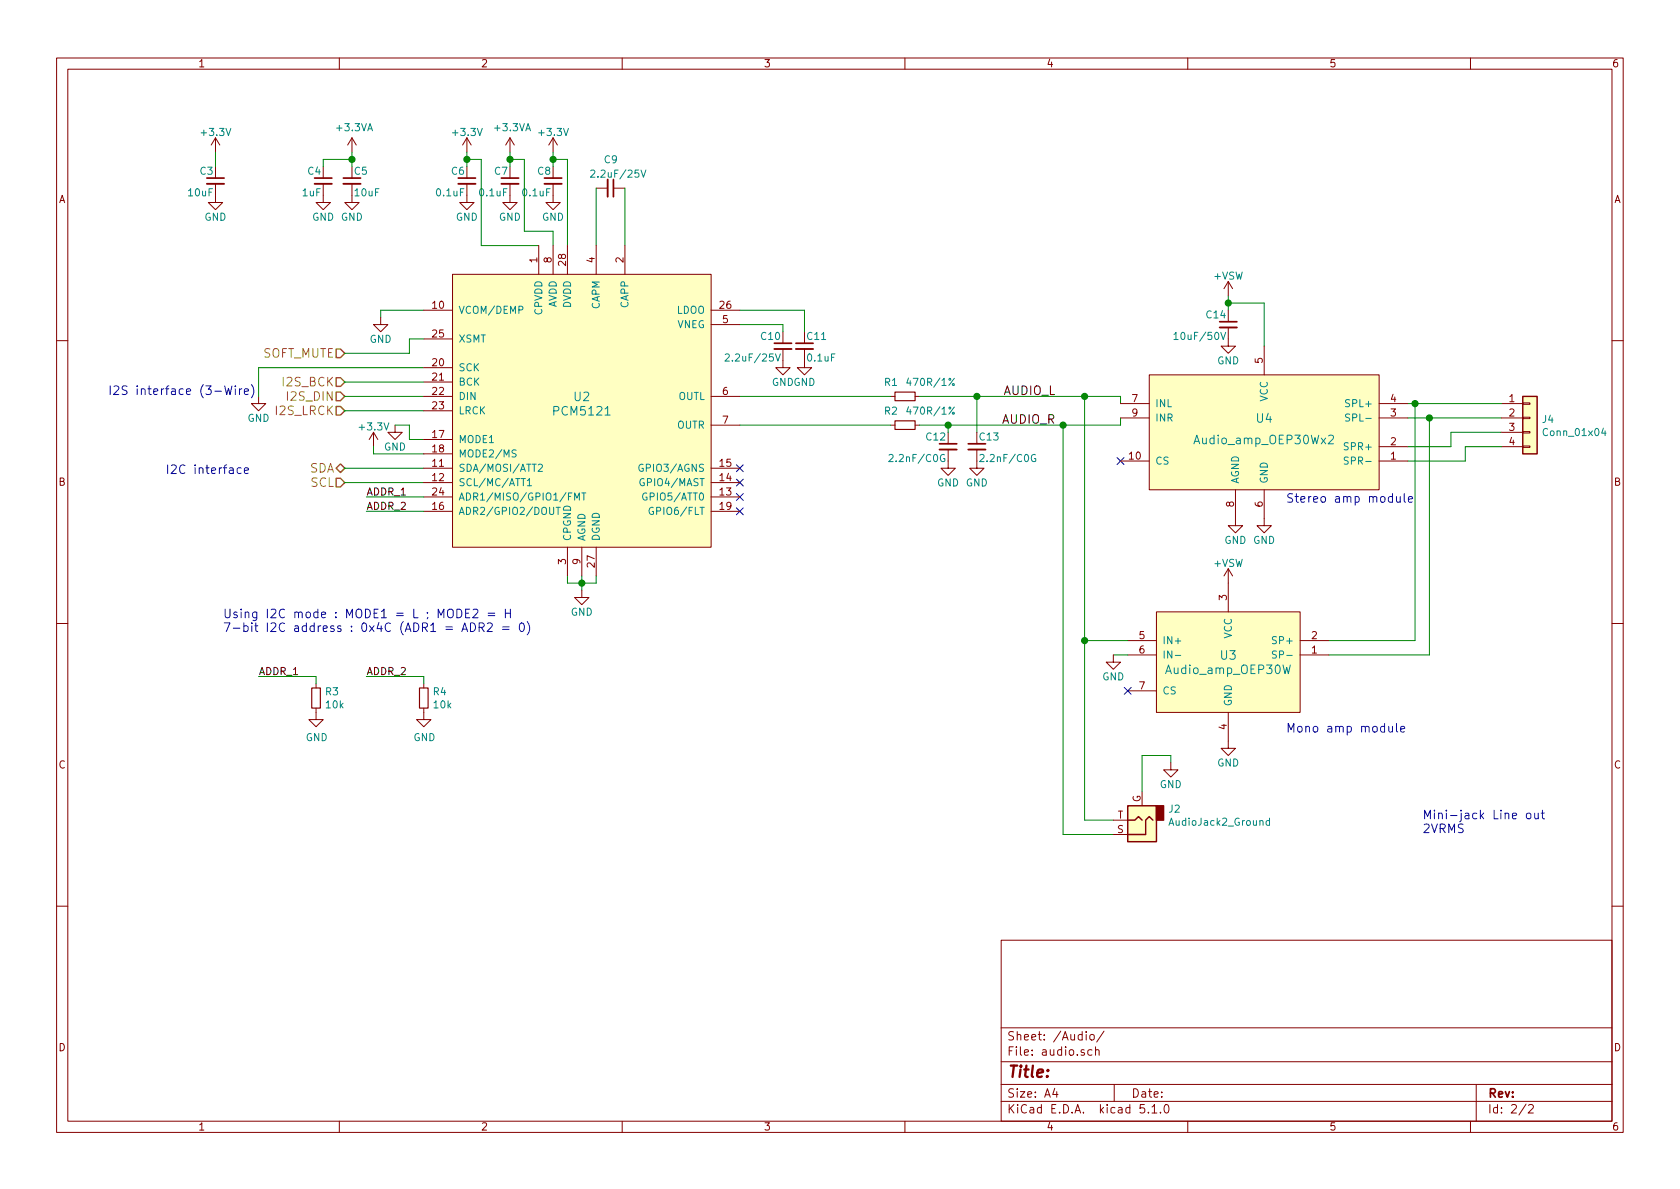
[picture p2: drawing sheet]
EESchema Schematic File Version 4
LIBS:KXKM_audio_board_for_ESP32-cache
EELAYER 29 0
EELAYER END
$Descr A4 11693 8268
encoding utf-8
Sheet 2 2
Title ""
Date ""
Rev ""
Comp ""
Comment1 ""
Comment2 ""
Comment3 ""
Comment4 ""
$EndDescr
$Comp
L Device:C_Small C8
U 1 1
P 3850 1250
F 0 "C8" H 3860 1320 50  0000 L CNN
F 1 "0.1uF" H 3860 1170 50  0000 L CNN
F 2 "Capacitor_SMD:C_0603_1608Metric" H 3850 1250 50  0001 C CNN
F 3 "" H 3850 1250 50  0001 C CNN
	1    3850 1250
	-1   0    0    -1  
$EndComp
$Comp
L Device:C_Small C7
U 1 1
P 3550 1250
F 0 "C7" H 3560 1320 50  0000 L CNN
F 1 "0.1uF" H 3560 1170 50  0000 L CNN
F 2 "Capacitor_SMD:C_0603_1608Metric" H 3550 1250 50  0001 C CNN
F 3 "" H 3550 1250 50  0001 C CNN
	1    3550 1250
	-1   0    0    -1  
$EndComp
$Comp
L Device:C_Small C6
U 1 1
P 3250 1250
F 0 "C6" H 3260 1320 50  0000 L CNN
F 1 "0.1uF" H 3260 1170 50  0000 L CNN
F 2 "Capacitor_SMD:C_0603_1608Metric" H 3250 1250 50  0001 C CNN
F 3 "" H 3250 1250 50  0001 C CNN
	1    3250 1250
	-1   0    0    -1  
$EndComp
$Comp
L power:+3.3V #PWR0115
U 1 1
P 1500 1050
F 0 "#PWR0115" H 1500 900 50  0001 C CNN
F 1 "+3.3V" H 1500 1190 50  0000 C CNN
F 2 "" H 1500 1050 50  0001 C CNN
F 3 "" H 1500 1050 50  0001 C CNN
	1    1500 1050
	1    0    0    -1  
$EndComp
$Comp
L Device:C_Small C3
U 1 1
P 1500 1250
F 0 "C3" H 1510 1320 50  0000 L CNN
F 1 "10uF" H 1510 1170 50  0000 L CNN
F 2 "Capacitor_SMD:C_0805_2012Metric" H 1500 1250 50  0001 C CNN
F 3 "" H 1500 1250 50  0001 C CNN
	1    1500 1250
	-1   0    0    -1  
$EndComp
$Comp
L Device:C_Small C4
U 1 1
P 2250 1250
F 0 "C4" H 2260 1320 50  0000 L CNN
F 1 "1uF" H 2260 1170 50  0000 L CNN
F 2 "Capacitor_SMD:C_0603_1608Metric" H 2250 1250 50  0001 C CNN
F 3 "" H 2250 1250 50  0001 C CNN
	1    2250 1250
	-1   0    0    -1  
$EndComp
$Comp
L power:GND #PWR0116
U 1 1
P 1500 1350
F 0 "#PWR0116" H 1500 1100 50  0001 C CNN
F 1 "GND" H 1500 1200 50  0000 C CNN
F 2 "" H 1500 1350 50  0001 C CNN
F 3 "" H 1500 1350 50  0001 C CNN
	1    1500 1350
	1    0    0    -1  
$EndComp
$Comp
L power:GND #PWR0117
U 1 1
P 3250 1350
F 0 "#PWR0117" H 3250 1100 50  0001 C CNN
F 1 "GND" H 3250 1200 50  0000 C CNN
F 2 "" H 3250 1350 50  0001 C CNN
F 3 "" H 3250 1350 50  0001 C CNN
	1    3250 1350
	1    0    0    -1  
$EndComp
$Comp
L power:GND #PWR0118
U 1 1
P 3850 1350
F 0 "#PWR0118" H 3850 1100 50  0001 C CNN
F 1 "GND" H 3850 1200 50  0000 C CNN
F 2 "" H 3850 1350 50  0001 C CNN
F 3 "" H 3850 1350 50  0001 C CNN
	1    3850 1350
	1    0    0    -1  
$EndComp
$Comp
L Device:C_Small C9
U 1 1
P 4250 1300
F 0 "C9" V 4050 1250 50  0000 L CNN
F 1 "2.2uF/25V" V 4150 1150 50  0000 L CNN
F 2 "Capacitor_SMD:C_0603_1608Metric" H 4250 1300 50  0001 C CNN
F 3 "" H 4250 1300 50  0001 C CNN
	1    4250 1300
	0    1    1    0   
$EndComp
$Comp
L Device:C_Small C11
U 1 1
P 5600 2400
F 0 "C11" H 5610 2470 50  0000 L CNN
F 1 "0.1uF" H 5610 2320 50  0000 L CNN
F 2 "Capacitor_SMD:C_0603_1608Metric" H 5600 2400 50  0001 C CNN
F 3 "" H 5600 2400 50  0001 C CNN
	1    5600 2400
	1    0    0    -1  
$EndComp
$Comp
L Device:C_Small C10
U 1 1
P 5450 2400
F 0 "C10" H 5460 2470 50  0000 L CNN
F 1 "2.2uF/25V" H 5460 2320 50  0000 L CNN
F 2 "Capacitor_SMD:C_0603_1608Metric" H 5450 2400 50  0001 C CNN
F 3 "" H 5450 2400 50  0001 C CNN
	1    5450 2400
	-1   0    0    -1  
$EndComp
$Comp
L power:GND #PWR0119
U 1 1
P 5450 2500
F 0 "#PWR0119" H 5450 2250 50  0001 C CNN
F 1 "GND" H 5450 2350 50  0000 C CNN
F 2 "" H 5450 2500 50  0001 C CNN
F 3 "" H 5450 2500 50  0001 C CNN
	1    5450 2500
	1    0    0    -1  
$EndComp
$Comp
L power:GND #PWR0120
U 1 1
P 5600 2500
F 0 "#PWR0120" H 5600 2250 50  0001 C CNN
F 1 "GND" H 5600 2350 50  0000 C CNN
F 2 "" H 5600 2500 50  0001 C CNN
F 3 "" H 5600 2500 50  0001 C CNN
	1    5600 2500
	1    0    0    -1  
$EndComp
$Comp
L Device:R_Small R1
U 1 1
P 6300 2750
F 0 "R1" V 6200 2600 50  0000 L CNN
F 1 "470R/1%" V 6200 2750 50  0000 L CNN
F 2 "Resistor_SMD:R_0603_1608Metric" H 6300 2750 50  0001 C CNN
F 3 "" H 6300 2750 50  0001 C CNN
	1    6300 2750
	0    1    1    0   
$EndComp
$Comp
L Device:C_Small C13
U 1 1
P 6800 3100
F 0 "C13" H 6810 3170 50  0000 L CNN
F 1 "2.2nF/C0G" H 6810 3020 50  0000 L CNN
F 2 "Capacitor_SMD:C_0603_1608Metric" H 6800 3100 50  0001 C CNN
F 3 "" H 6800 3100 50  0001 C CNN
	1    6800 3100
	1    0    0    -1  
$EndComp
$Comp
L Device:R_Small R2
U 1 1
P 6300 2950
F 0 "R2" V 6200 2800 50  0000 L CNN
F 1 "470R/1%" V 6200 2950 50  0000 L CNN
F 2 "Resistor_SMD:R_0603_1608Metric" H 6300 2950 50  0001 C CNN
F 3 "" H 6300 2950 50  0001 C CNN
	1    6300 2950
	0    1    1    0   
$EndComp
$Comp
L Device:C_Small C12
U 1 1
P 6600 3100
F 0 "C12" H 6610 3170 50  0000 L CNN
F 1 "2.2nF/C0G" H 6610 3020 50  0000 L CNN
F 2 "Capacitor_SMD:C_0603_1608Metric" H 6600 3100 50  0001 C CNN
F 3 "" H 6600 3100 50  0001 C CNN
	1    6600 3100
	-1   0    0    -1  
$EndComp
Text Notes 1550 4400 0    60   ~ 0
Using I2C mode : MODE1 = L ; MODE2 = H\n7-bit I2C address : 0x4C (ADR1 = ADR2 = 0)
Text Notes 9900 5800 0    60   ~ 0
Mini-jack Line out\n2VRMS
Text HLabel 2400 3250 0    60   BiDi ~ 0
SDA
Text HLabel 2400 3350 0    60   Input ~ 0
SCL
NoConn ~ 5150 3450
NoConn ~ 5150 3350
NoConn ~ 5150 3250
NoConn ~ 5150 3550
$Comp
L power:GND #PWR0121
U 1 1
P 2750 2950
F 0 "#PWR0121" H 2750 2700 50  0001 C CNN
F 1 "GND" H 2750 2800 50  0000 C CNN
F 2 "" H 2750 2950 50  0001 C CNN
F 3 "" H 2750 2950 50  0001 C CNN
	1    2750 2950
	1    0    0    -1  
$EndComp
$Comp
L power:+3.3V #PWR0122
U 1 1
P 2600 3100
F 0 "#PWR0122" H 2600 2950 50  0001 C CNN
F 1 "+3.3V" H 2600 3240 50  0000 C CNN
F 2 "" H 2600 3100 50  0001 C CNN
F 3 "" H 2600 3100 50  0001 C CNN
	1    2600 3100
	1    0    0    -1  
$EndComp
Text Notes 750  2750 0    60   ~ 0
I2S interface (3-Wire)
Text Notes 1150 3300 0    60   ~ 0
I2C interface
Text HLabel 2400 2450 0    60   Input ~ 0
SOFT_MUTE
Text HLabel 2400 2650 0    60   Input ~ 0
I2S_BCK
Text HLabel 2400 2750 0    60   Input ~ 0
I2S_DIN
Text HLabel 2400 2850 0    60   Input ~ 0
I2S_LRCK
$Comp
L power:GND #PWR0124
U 1 1
P 1800 2750
F 0 "#PWR0124" H 1800 2500 50  0001 C CNN
F 1 "GND" H 1800 2600 50  0000 C CNN
F 2 "" H 1800 2750 50  0001 C CNN
F 3 "" H 1800 2750 50  0001 C CNN
	1    1800 2750
	1    0    0    -1  
$EndComp
Wire Wire Line
	3550 1100 3550 1150
Wire Wire Line
	3850 1100 3850 1150
Wire Wire Line
	4150 1700 4150 1300
Wire Wire Line
	4350 1300 4350 1700
Wire Wire Line
	5150 2250 5450 2250
Wire Wire Line
	5450 2250 5450 2300
Wire Wire Line
	5150 2150 5600 2150
Wire Wire Line
	5600 2150 5600 2300
Wire Wire Line
	5150 2750 6200 2750
Wire Wire Line
	5150 2950 6200 2950
Wire Wire Line
	6400 2950 6600 2950
Wire Wire Line
	6600 2950 6600 3000
Wire Wire Line
	6400 2750 6800 2750
Wire Wire Line
	6800 2750 6800 3000
Wire Wire Line
	7550 5700 7750 5700
Connection ~ 6800 2750
Wire Wire Line
	7400 5800 7750 5800
Connection ~ 6600 2950
Wire Wire Line
	8150 5250 8150 5300
Wire Wire Line
	2950 2150 2650 2150
Wire Wire Line
	2650 2150 2650 2200
Wire Wire Line
	2950 2350 2850 2350
Wire Wire Line
	2850 2350 2850 2450
Wire Wire Line
	2850 2450 2400 2450
Wire Wire Line
	2950 2650 2400 2650
Wire Wire Line
	2950 2750 2400 2750
Wire Wire Line
	2950 2850 2400 2850
Wire Wire Line
	2950 3250 2400 3250
Wire Wire Line
	2950 3350 2400 3350
Wire Wire Line
	2950 3050 2850 3050
Wire Wire Line
	2850 3050 2850 2950
Wire Wire Line
	2850 2950 2750 2950
Wire Wire Line
	2950 3150 2600 3150
Wire Wire Line
	2600 3150 2600 3100
Wire Wire Line
	2950 2550 1800 2550
Wire Wire Line
	1800 2550 1800 2750
Text Label 7350 2750 2    60   ~ 0
AUDIO_L
Text Label 7350 2950 2    60   ~ 0
AUDIO_R
Wire Wire Line
	7550 2750 7550 4450
Connection ~ 7550 2750
Connection ~ 7400 2950
$Comp
L power:GND #PWR0125
U 1 1
P 8800 3600
F 0 "#PWR0125" H 8800 3350 50  0001 C CNN
F 1 "GND" H 8800 3450 50  0000 C CNN
F 2 "" H 8800 3600 50  0001 C CNN
F 3 "" H 8800 3600 50  0001 C CNN
	1    8800 3600
	1    0    0    -1  
$EndComp
$Comp
L power:+VSW #PWR0126
U 1 1
P 8550 2050
F 0 "#PWR0126" H 8550 1900 50  0001 C CNN
F 1 "+VSW" H 8550 2190 50  0000 C CNN
F 2 "" H 8550 2050 50  0001 C CNN
F 3 "" H 8550 2050 50  0001 C CNN
	1    8550 2050
	1    0    0    -1  
$EndComp
$Comp
L Device:C_Small C14
U 1 1
P 8550 2250
F 0 "C14" H 8560 2320 50  0000 L CNN
F 1 "10uF/50V" H 8560 2170 50  0000 L CNN
F 2 "Capacitor_SMD:C_1206_3216Metric" H 8550 2250 50  0001 C CNN
F 3 "" H 8550 2250 50  0001 C CNN
	1    8550 2250
	-1   0    0    -1  
$EndComp
$Comp
L power:GND #PWR0127
U 1 1
P 8550 2350
F 0 "#PWR0127" H 8550 2100 50  0001 C CNN
F 1 "GND" H 8550 2200 50  0000 C CNN
F 2 "" H 8550 2350 50  0001 C CNN
F 3 "" H 8550 2350 50  0001 C CNN
	1    8550 2350
	1    0    0    -1  
$EndComp
Wire Wire Line
	8550 2050 8550 2100
Connection ~ 8550 2100
Wire Wire Line
	6800 2750 7550 2750
Wire Wire Line
	6600 2950 7400 2950
Wire Wire Line
	7550 2750 7800 2750
Wire Wire Line
	7400 2950 7800 2950
Wire Wire Line
	8550 2100 8550 2150
$Comp
L tom_kicad:Audio_amp_OEP30W U3
U 1 1
P 8550 4600
F 0 "U3" H 8550 4650 60  0000 C CNN
F 1 "Audio_amp_OEP30W" H 8550 4550 60  0000 C CNN
F 2 "tom_kicad_lib:Audio_amp_OEP30W" H 8450 4550 60  0001 C CNN
F 3 "" H 8550 4600 60  0001 C CNN
	1    8550 4600
	1    0    0    -1  
$EndComp
Wire Wire Line
	7400 2950 7400 5800
Wire Wire Line
	7800 2950 7800 2900
Wire Wire Line
	7800 2750 7800 2800
Wire Wire Line
	8800 2100 8800 2400
Wire Wire Line
	8550 2100 8800 2100
NoConn ~ 7800 3200
$Comp
L power:+VSW #PWR0128
U 1 1
P 8550 4050
F 0 "#PWR0128" H 8550 3900 50  0001 C CNN
F 1 "+VSW" H 8550 4190 50  0000 C CNN
F 2 "" H 8550 4050 50  0001 C CNN
F 3 "" H 8550 4050 50  0001 C CNN
	1    8550 4050
	1    0    0    -1  
$EndComp
$Comp
L power:GND #PWR0129
U 1 1
P 8550 5150
F 0 "#PWR0129" H 8550 4900 50  0001 C CNN
F 1 "GND" H 8550 5000 50  0000 C CNN
F 2 "" H 8550 5150 50  0001 C CNN
F 3 "" H 8550 5150 50  0001 C CNN
	1    8550 5150
	1    0    0    -1  
$EndComp
NoConn ~ 7850 4800
Wire Wire Line
	7850 4550 7750 4550
Wire Wire Line
	7850 4450 7550 4450
Connection ~ 7550 4450
Wire Wire Line
	7550 4450 7550 5700
Text Notes 8950 3500 0    60   ~ 0
Stereo amp module
Text Notes 8950 5100 0    60   ~ 0
Mono amp module
Wire Wire Line
	4150 4000 4150 4050
Wire Wire Line
	3950 4000 3950 4050
$Comp
L Device:C_Small C5
U 1 1
P 2450 1250
F 0 "C5" H 2460 1320 50  0000 L CNN
F 1 "10uF" H 2460 1170 50  0000 L CNN
F 2 "Capacitor_SMD:C_0805_2012Metric" H 2450 1250 50  0001 C CNN
F 3 "" H 2450 1250 50  0001 C CNN
	1    2450 1250
	1    0    0    -1  
$EndComp
$Comp
L power:+3.3VA #PWR0138
U 1 1
P 2450 1050
F 0 "#PWR0138" H 2450 900 50  0001 C CNN
F 1 "+3.3VA" H 2465 1223 50  0000 C CNN
F 2 "" H 2450 1050 50  0001 C CNN
F 3 "" H 2450 1050 50  0001 C CNN
	1    2450 1050
	1    0    0    -1  
$EndComp
Wire Wire Line
	2450 1100 2450 1050
Wire Wire Line
	2450 1100 2450 1150
Connection ~ 2450 1100
Wire Wire Line
	3950 1100 3850 1100
Wire Wire Line
	3950 1100 3950 1700
$Comp
L power:+3.3V #PWR0140
U 1 1
P 3850 1050
F 0 "#PWR0140" H 3850 900 50  0001 C CNN
F 1 "+3.3V" H 3850 1190 50  0000 C CNN
F 2 "" H 3850 1050 50  0001 C CNN
F 3 "" H 3850 1050 50  0001 C CNN
	1    3850 1050
	1    0    0    -1  
$EndComp
Wire Wire Line
	3850 1050 3850 1100
Connection ~ 3850 1100
Wire Wire Line
	3850 1700 3850 1600
Wire Wire Line
	3850 1600 3650 1600
Wire Wire Line
	3650 1600 3650 1100
Wire Wire Line
	3650 1100 3550 1100
$Comp
L power:+3.3VA #PWR0142
U 1 1
P 3550 1050
F 0 "#PWR0142" H 3550 900 50  0001 C CNN
F 1 "+3.3VA" H 3565 1223 50  0000 C CNN
F 2 "" H 3550 1050 50  0001 C CNN
F 3 "" H 3550 1050 50  0001 C CNN
	1    3550 1050
	1    0    0    -1  
$EndComp
Wire Wire Line
	3550 1050 3550 1100
Connection ~ 3550 1100
$Comp
L power:+3.3V #PWR0143
U 1 1
P 3250 1050
F 0 "#PWR0143" H 3250 900 50  0001 C CNN
F 1 "+3.3V" H 3250 1190 50  0000 C CNN
F 2 "" H 3250 1050 50  0001 C CNN
F 3 "" H 3250 1050 50  0001 C CNN
	1    3250 1050
	1    0    0    -1  
$EndComp
Wire Wire Line
	3250 1050 3250 1100
Wire Wire Line
	3250 1100 3350 1100
Wire Wire Line
	3350 1100 3350 1700
Wire Wire Line
	3350 1700 3750 1700
Connection ~ 3250 1100
Wire Wire Line
	3250 1100 3250 1150
$Comp
L power:GND #PWR0144
U 1 1
P 2250 1350
F 0 "#PWR0144" H 2250 1100 50  0001 C CNN
F 1 "GND" H 2250 1200 50  0000 C CNN
F 2 "" H 2250 1350 50  0001 C CNN
F 3 "" H 2250 1350 50  0001 C CNN
	1    2250 1350
	1    0    0    -1  
$EndComp
Wire Wire Line
	2250 1150 2250 1100
Wire Wire Line
	2250 1100 2450 1100
$Comp
L tom_kicad:PCM5121 U2
U 1 1
P 4050 2850
F 0 "U2" H 4050 2950 60  0000 C CNN
F 1 "PCM5121" H 4050 2850 60  0000 C CNN
F 2 "Package_SO:TSSOP-28_4.4x9.7mm_P0.65mm" H 3950 3050 60  0001 C CNN
F 3 "" H 4050 3150 60  0001 C CNN
	1    4050 2850
	1    0    0    -1  
$EndComp
$Comp
L Connector:AudioJack2_Ground J2
U 1 1
P 7950 5700
F 0 "J2" H 7770 5626 50  0000 R CNN
F 1 "AudioJack2_Ground" H 7770 5717 50  0000 R CNN
F 2 "tom_kicad_lib:Jack_3.5mm_stereo_PJ-313D" H 7950 5700 50  0001 C CNN
F 3 "~" H 7950 5700 50  0001 C CNN
	1    7950 5700
	-1   0    0    1   
$EndComp
Wire Wire Line
	7950 5250 7950 5500
Wire Wire Line
	7950 5250 8150 5250
Wire Wire Line
	1500 1050 1500 1150
Wire Wire Line
	2950 3450 2550 3450
Wire Wire Line
	2950 3550 2550 3550
Text Label 2550 3450 0    50   ~ 0
ADDR_1
Text Label 2550 3550 0    50   ~ 0
ADDR_2
Text Label 1800 4700 0    50   ~ 0
ADDR_1
$Comp
L Device:R_Small R3
U 1 1
P 2200 4850
F 0 "R3" H 2259 4896 50  0000 L CNN
F 1 "10k" H 2259 4805 50  0000 L CNN
F 2 "Resistor_SMD:R_0603_1608Metric" H 2200 4850 50  0001 C CNN
F 3 "~" H 2200 4850 50  0001 C CNN
	1    2200 4850
	1    0    0    -1  
$EndComp
$Comp
L power:GND #PWR0123
U 1 1
P 2200 4950
F 0 "#PWR0123" H 2200 4700 50  0001 C CNN
F 1 "GND" H 2205 4777 50  0000 C CNN
F 2 "" H 2200 4950 50  0001 C CNN
F 3 "" H 2200 4950 50  0001 C CNN
	1    2200 4950
	1    0    0    -1  
$EndComp
Wire Wire Line
	1800 4700 2200 4700
Wire Wire Line
	2200 4700 2200 4750
Text Label 2550 4700 0    50   ~ 0
ADDR_2
$Comp
L Device:R_Small R4
U 1 1
P 2950 4850
F 0 "R4" H 3009 4896 50  0000 L CNN
F 1 "10k" H 3009 4805 50  0000 L CNN
F 2 "Resistor_SMD:R_0603_1608Metric" H 2950 4850 50  0001 C CNN
F 3 "~" H 2950 4850 50  0001 C CNN
	1    2950 4850
	1    0    0    -1  
$EndComp
$Comp
L power:GND #PWR0155
U 1 1
P 2950 4950
F 0 "#PWR0155" H 2950 4700 50  0001 C CNN
F 1 "GND" H 2955 4777 50  0000 C CNN
F 2 "" H 2950 4950 50  0001 C CNN
F 3 "" H 2950 4950 50  0001 C CNN
	1    2950 4950
	1    0    0    -1  
$EndComp
Wire Wire Line
	2550 4700 2950 4700
Wire Wire Line
	2950 4700 2950 4750
$Comp
L power:GND #PWR0130
U 1 1
P 2450 1350
F 0 "#PWR0130" H 2450 1100 50  0001 C CNN
F 1 "GND" H 2450 1200 50  0000 C CNN
F 2 "" H 2450 1350 50  0001 C CNN
F 3 "" H 2450 1350 50  0001 C CNN
	1    2450 1350
	1    0    0    -1  
$EndComp
$Comp
L power:GND #PWR0131
U 1 1
P 3550 1350
F 0 "#PWR0131" H 3550 1100 50  0001 C CNN
F 1 "GND" H 3550 1200 50  0000 C CNN
F 2 "" H 3550 1350 50  0001 C CNN
F 3 "" H 3550 1350 50  0001 C CNN
	1    3550 1350
	1    0    0    -1  
$EndComp
$Comp
L power:GND #PWR0132
U 1 1
P 2650 2200
F 0 "#PWR0132" H 2650 1950 50  0001 C CNN
F 1 "GND" H 2650 2050 50  0000 C CNN
F 2 "" H 2650 2200 50  0001 C CNN
F 3 "" H 2650 2200 50  0001 C CNN
	1    2650 2200
	1    0    0    -1  
$EndComp
$Comp
L power:GND #PWR0133
U 1 1
P 4050 4100
F 0 "#PWR0133" H 4050 3850 50  0001 C CNN
F 1 "GND" H 4050 3950 50  0000 C CNN
F 2 "" H 4050 4100 50  0001 C CNN
F 3 "" H 4050 4100 50  0001 C CNN
	1    4050 4100
	1    0    0    -1  
$EndComp
Wire Wire Line
	4050 4000 4050 4050
Wire Wire Line
	3950 4050 4050 4050
Connection ~ 4050 4050
Wire Wire Line
	4050 4050 4050 4100
Wire Wire Line
	4050 4050 4150 4050
$Comp
L power:GND #PWR0134
U 1 1
P 6600 3200
F 0 "#PWR0134" H 6600 2950 50  0001 C CNN
F 1 "GND" H 6600 3050 50  0000 C CNN
F 2 "" H 6600 3200 50  0001 C CNN
F 3 "" H 6600 3200 50  0001 C CNN
	1    6600 3200
	1    0    0    -1  
$EndComp
$Comp
L power:GND #PWR0136
U 1 1
P 6800 3200
F 0 "#PWR0136" H 6800 2950 50  0001 C CNN
F 1 "GND" H 6800 3050 50  0000 C CNN
F 2 "" H 6800 3200 50  0001 C CNN
F 3 "" H 6800 3200 50  0001 C CNN
	1    6800 3200
	1    0    0    -1  
$EndComp
$Comp
L power:GND #PWR0139
U 1 1
P 7750 4550
F 0 "#PWR0139" H 7750 4300 50  0001 C CNN
F 1 "GND" H 7750 4400 50  0000 C CNN
F 2 "" H 7750 4550 50  0001 C CNN
F 3 "" H 7750 4550 50  0001 C CNN
	1    7750 4550
	1    0    0    -1  
$EndComp
$Comp
L power:GND #PWR0135
U 1 1
P 8600 3600
F 0 "#PWR0135" H 8600 3350 50  0001 C CNN
F 1 "GND" H 8600 3450 50  0000 C CNN
F 2 "" H 8600 3600 50  0001 C CNN
F 3 "" H 8600 3600 50  0001 C CNN
	1    8600 3600
	1    0    0    -1  
$EndComp
$Comp
L power:GND #PWR0137
U 1 1
P 8150 5300
F 0 "#PWR0137" H 8150 5050 50  0001 C CNN
F 1 "GND" H 8150 5150 50  0000 C CNN
F 2 "" H 8150 5300 50  0001 C CNN
F 3 "" H 8150 5300 50  0001 C CNN
	1    8150 5300
	1    0    0    -1  
$EndComp
$Comp
L Connector_Generic:Conn_01x04 J4
U 1 1
P 10650 2900
F 0 "J4" H 10730 2892 50  0000 L CNN
F 1 "Conn_01x04" H 10730 2801 50  0000 L CNN
F 2 "Connector_Wire:SolderWirePad_1x04_P3.81mm_Drill1.2mm" H 10650 2900 50  0001 C CNN
F 3 "~" H 10650 2900 50  0001 C CNN
	1    10650 2900
	1    0    0    -1  
$EndComp
$Comp
L tom_kicad:Audio_amp_OEP30Wx2 U4
U 1 1
P 8800 3000
F 0 "U4" H 8800 3100 60  0000 C CNN
F 1 "Audio_amp_OEP30Wx2" H 8800 2950 60  0000 C CNN
F 2 "tom_kicad_lib:Audio_amp_OEP30Wx2" H 8700 2950 60  0001 C CNN
F 3 "" H 8800 3000 60  0001 C CNN
	1    8800 3000
	1    0    0    -1  
$EndComp
Wire Wire Line
	9800 2800 9850 2800
Wire Wire Line
	9800 2900 9950 2900
Wire Wire Line
	9800 3100 10100 3100
Wire Wire Line
	10100 3100 10100 3000
Wire Wire Line
	10100 3000 10450 3000
Wire Wire Line
	9800 3200 10200 3200
Wire Wire Line
	10200 3200 10200 3100
Wire Wire Line
	10200 3100 10450 3100
Wire Wire Line
	9850 2800 9850 4450
Wire Wire Line
	9850 4450 9250 4450
Connection ~ 9850 2800
Wire Wire Line
	9850 2800 10450 2800
Wire Wire Line
	9250 4550 9950 4550
Wire Wire Line
	9950 4550 9950 2900
Connection ~ 9950 2900
Wire Wire Line
	9950 2900 10450 2900
$EndSCHEMATC
